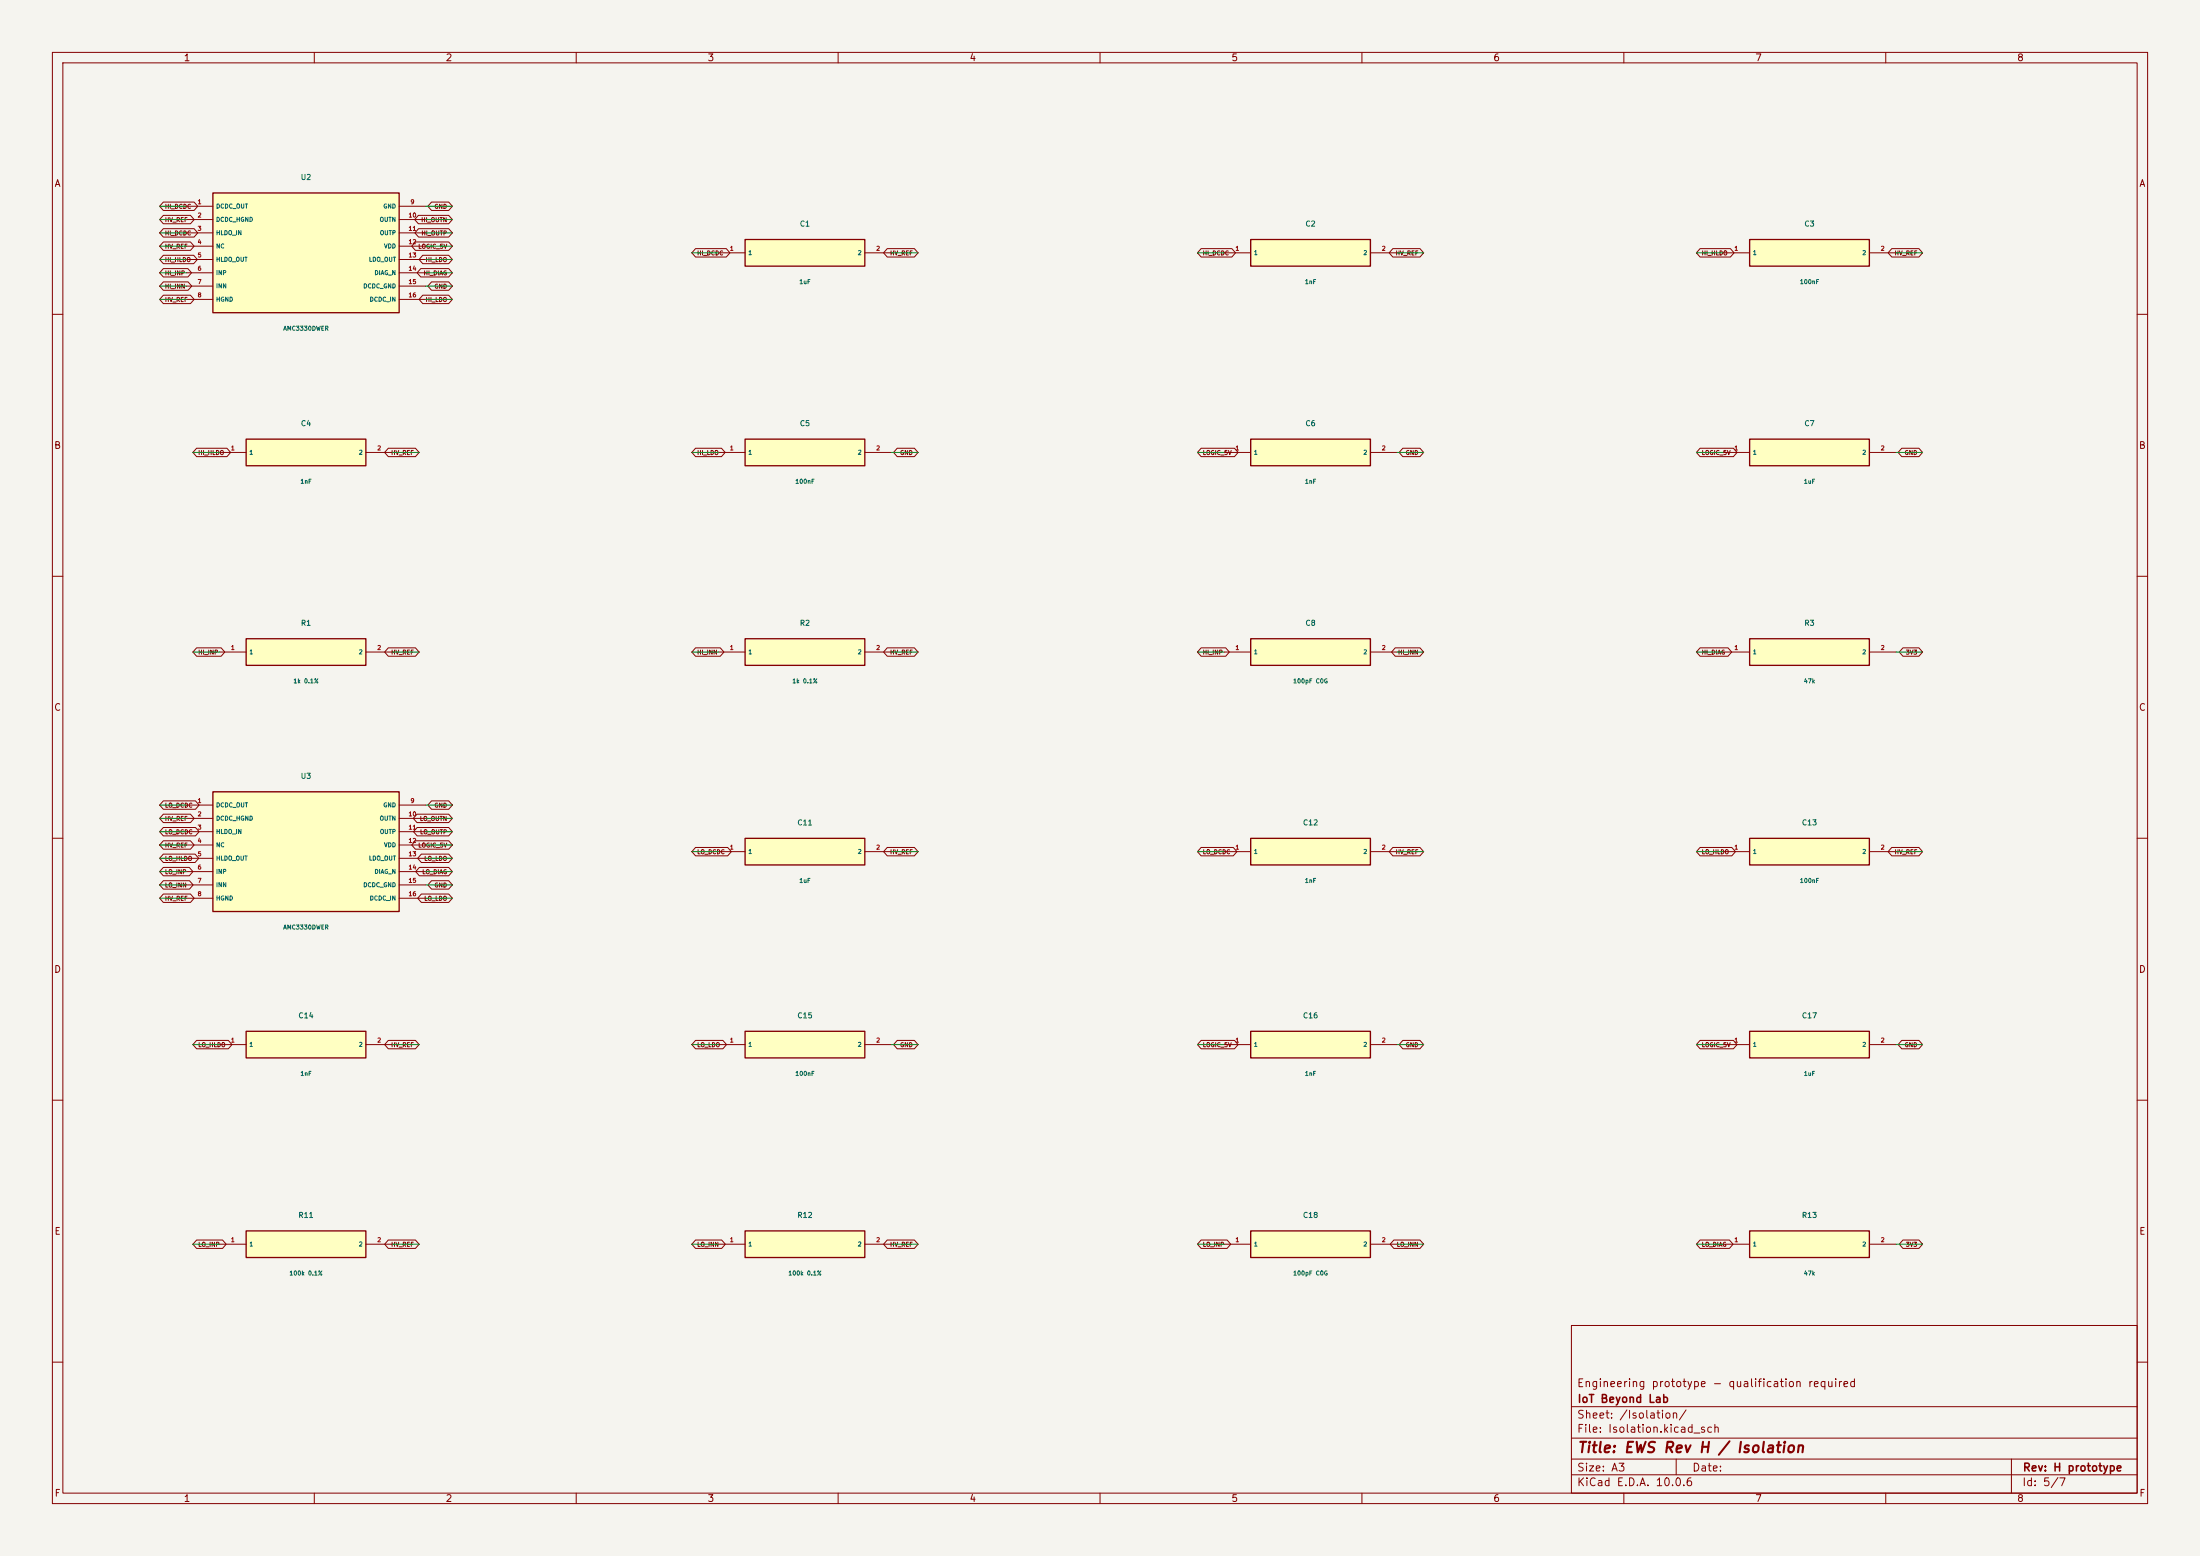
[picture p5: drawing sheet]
(kicad_sch (version 20250114) (generator "eeschema") (paper "A3")
  (title_block (title "EWS Rev H / Isolation") (rev "H prototype") (company "IoT Beyond Lab") (comment 1 "Engineering prototype - qualification required"))
(lib_symbols (symbol "EWS:U2" (pin_names (offset 0.5)) (in_bom yes) (on_board yes)
  (property "Reference" "U2" (at 0 14.43 0) (effects (font (size 1 1))))
  (property "Value" "AMC3330DWER" (at 0 -14.43 0) (effects (font (size 0.8 0.8))))
  (property "Footprint" "EWS:U2" (at 0 0 0) (effects (font (size 1 1)) hide))
  (symbol "U2_0_1" (rectangle (start -17.78 11.43) (end 17.78 -11.43) (stroke (width .254) (type default)) (fill (type background))))
  (symbol "U2_1_1" (pin power_out line (at -22.86 8.89 0) (length 5.08) (name "DCDC_OUT" (effects (font (size 0.8 0.8)))) (number "1" (effects (font (size 0.8 0.8)))))(pin passive line (at -22.86 6.35 0) (length 5.08) (name "DCDC_HGND" (effects (font (size 0.8 0.8)))) (number "2" (effects (font (size 0.8 0.8)))))(pin power_in line (at -22.86 3.8099999999999996 0) (length 5.08) (name "HLDO_IN" (effects (font (size 0.8 0.8)))) (number "3" (effects (font (size 0.8 0.8)))))(pin passive line (at -22.86 1.2699999999999996 0) (length 5.08) (name "NC" (effects (font (size 0.8 0.8)))) (number "4" (effects (font (size 0.8 0.8)))))(pin power_out line (at -22.86 -1.2699999999999996 0) (length 5.08) (name "HLDO_OUT" (effects (font (size 0.8 0.8)))) (number "5" (effects (font (size 0.8 0.8)))))(pin input line (at -22.86 -3.8100000000000005 0) (length 5.08) (name "INP" (effects (font (size 0.8 0.8)))) (number "6" (effects (font (size 0.8 0.8)))))(pin input line (at -22.86 -6.350000000000001 0) (length 5.08) (name "INN" (effects (font (size 0.8 0.8)))) (number "7" (effects (font (size 0.8 0.8)))))(pin passive line (at -22.86 -8.89 0) (length 5.08) (name "HGND" (effects (font (size 0.8 0.8)))) (number "8" (effects (font (size 0.8 0.8)))))(pin passive line (at 22.86 8.89 180) (length 5.08) (name "GND" (effects (font (size 0.8 0.8)))) (number "9" (effects (font (size 0.8 0.8)))))(pin output line (at 22.86 6.35 180) (length 5.08) (name "OUTN" (effects (font (size 0.8 0.8)))) (number "10" (effects (font (size 0.8 0.8)))))(pin output line (at 22.86 3.8099999999999996 180) (length 5.08) (name "OUTP" (effects (font (size 0.8 0.8)))) (number "11" (effects (font (size 0.8 0.8)))))(pin power_in line (at 22.86 1.2699999999999996 180) (length 5.08) (name "VDD" (effects (font (size 0.8 0.8)))) (number "12" (effects (font (size 0.8 0.8)))))(pin power_out line (at 22.86 -1.2699999999999996 180) (length 5.08) (name "LDO_OUT" (effects (font (size 0.8 0.8)))) (number "13" (effects (font (size 0.8 0.8)))))(pin open_collector line (at 22.86 -3.8100000000000005 180) (length 5.08) (name "DIAG_N" (effects (font (size 0.8 0.8)))) (number "14" (effects (font (size 0.8 0.8)))))(pin passive line (at 22.86 -6.350000000000001 180) (length 5.08) (name "DCDC_GND" (effects (font (size 0.8 0.8)))) (number "15" (effects (font (size 0.8 0.8)))))(pin power_in line (at 22.86 -8.89 180) (length 5.08) (name "DCDC_IN" (effects (font (size 0.8 0.8)))) (number "16" (effects (font (size 0.8 0.8)))))))(symbol "EWS:C1" (pin_names (offset 0.5)) (in_bom yes) (on_board yes)
  (property "Reference" "C1" (at 0 5.54 0) (effects (font (size 1 1))))
  (property "Value" "1uF" (at 0 -5.54 0) (effects (font (size 0.8 0.8))))
  (property "Footprint" "EWS:C1" (at 0 0 0) (effects (font (size 1 1)) hide))
  (symbol "C1_0_1" (rectangle (start -11.43 2.54) (end 11.43 -2.54) (stroke (width .254) (type default)) (fill (type background))))
  (symbol "C1_1_1" (pin passive line (at -16.509999999999998 0.0 0) (length 5.08) (name "1" (effects (font (size 0.8 0.8)))) (number "1" (effects (font (size 0.8 0.8)))))(pin passive line (at 16.509999999999998 0.0 180) (length 5.08) (name "2" (effects (font (size 0.8 0.8)))) (number "2" (effects (font (size 0.8 0.8)))))))(symbol "EWS:C2" (pin_names (offset 0.5)) (in_bom yes) (on_board yes)
  (property "Reference" "C2" (at 0 5.54 0) (effects (font (size 1 1))))
  (property "Value" "1nF" (at 0 -5.54 0) (effects (font (size 0.8 0.8))))
  (property "Footprint" "EWS:C2" (at 0 0 0) (effects (font (size 1 1)) hide))
  (symbol "C2_0_1" (rectangle (start -11.43 2.54) (end 11.43 -2.54) (stroke (width .254) (type default)) (fill (type background))))
  (symbol "C2_1_1" (pin passive line (at -16.509999999999998 0.0 0) (length 5.08) (name "1" (effects (font (size 0.8 0.8)))) (number "1" (effects (font (size 0.8 0.8)))))(pin passive line (at 16.509999999999998 0.0 180) (length 5.08) (name "2" (effects (font (size 0.8 0.8)))) (number "2" (effects (font (size 0.8 0.8)))))))(symbol "EWS:C3" (pin_names (offset 0.5)) (in_bom yes) (on_board yes)
  (property "Reference" "C3" (at 0 5.54 0) (effects (font (size 1 1))))
  (property "Value" "100nF" (at 0 -5.54 0) (effects (font (size 0.8 0.8))))
  (property "Footprint" "EWS:C3" (at 0 0 0) (effects (font (size 1 1)) hide))
  (symbol "C3_0_1" (rectangle (start -11.43 2.54) (end 11.43 -2.54) (stroke (width .254) (type default)) (fill (type background))))
  (symbol "C3_1_1" (pin passive line (at -16.509999999999998 0.0 0) (length 5.08) (name "1" (effects (font (size 0.8 0.8)))) (number "1" (effects (font (size 0.8 0.8)))))(pin passive line (at 16.509999999999998 0.0 180) (length 5.08) (name "2" (effects (font (size 0.8 0.8)))) (number "2" (effects (font (size 0.8 0.8)))))))(symbol "EWS:C4" (pin_names (offset 0.5)) (in_bom yes) (on_board yes)
  (property "Reference" "C4" (at 0 5.54 0) (effects (font (size 1 1))))
  (property "Value" "1nF" (at 0 -5.54 0) (effects (font (size 0.8 0.8))))
  (property "Footprint" "EWS:C4" (at 0 0 0) (effects (font (size 1 1)) hide))
  (symbol "C4_0_1" (rectangle (start -11.43 2.54) (end 11.43 -2.54) (stroke (width .254) (type default)) (fill (type background))))
  (symbol "C4_1_1" (pin passive line (at -16.509999999999998 0.0 0) (length 5.08) (name "1" (effects (font (size 0.8 0.8)))) (number "1" (effects (font (size 0.8 0.8)))))(pin passive line (at 16.509999999999998 0.0 180) (length 5.08) (name "2" (effects (font (size 0.8 0.8)))) (number "2" (effects (font (size 0.8 0.8)))))))(symbol "EWS:C5" (pin_names (offset 0.5)) (in_bom yes) (on_board yes)
  (property "Reference" "C5" (at 0 5.54 0) (effects (font (size 1 1))))
  (property "Value" "100nF" (at 0 -5.54 0) (effects (font (size 0.8 0.8))))
  (property "Footprint" "EWS:C5" (at 0 0 0) (effects (font (size 1 1)) hide))
  (symbol "C5_0_1" (rectangle (start -11.43 2.54) (end 11.43 -2.54) (stroke (width .254) (type default)) (fill (type background))))
  (symbol "C5_1_1" (pin passive line (at -16.509999999999998 0.0 0) (length 5.08) (name "1" (effects (font (size 0.8 0.8)))) (number "1" (effects (font (size 0.8 0.8)))))(pin passive line (at 16.509999999999998 0.0 180) (length 5.08) (name "2" (effects (font (size 0.8 0.8)))) (number "2" (effects (font (size 0.8 0.8)))))))(symbol "EWS:C6" (pin_names (offset 0.5)) (in_bom yes) (on_board yes)
  (property "Reference" "C6" (at 0 5.54 0) (effects (font (size 1 1))))
  (property "Value" "1nF" (at 0 -5.54 0) (effects (font (size 0.8 0.8))))
  (property "Footprint" "EWS:C6" (at 0 0 0) (effects (font (size 1 1)) hide))
  (symbol "C6_0_1" (rectangle (start -11.43 2.54) (end 11.43 -2.54) (stroke (width .254) (type default)) (fill (type background))))
  (symbol "C6_1_1" (pin passive line (at -16.509999999999998 0.0 0) (length 5.08) (name "1" (effects (font (size 0.8 0.8)))) (number "1" (effects (font (size 0.8 0.8)))))(pin passive line (at 16.509999999999998 0.0 180) (length 5.08) (name "2" (effects (font (size 0.8 0.8)))) (number "2" (effects (font (size 0.8 0.8)))))))(symbol "EWS:C7" (pin_names (offset 0.5)) (in_bom yes) (on_board yes)
  (property "Reference" "C7" (at 0 5.54 0) (effects (font (size 1 1))))
  (property "Value" "1uF" (at 0 -5.54 0) (effects (font (size 0.8 0.8))))
  (property "Footprint" "EWS:C7" (at 0 0 0) (effects (font (size 1 1)) hide))
  (symbol "C7_0_1" (rectangle (start -11.43 2.54) (end 11.43 -2.54) (stroke (width .254) (type default)) (fill (type background))))
  (symbol "C7_1_1" (pin passive line (at -16.509999999999998 0.0 0) (length 5.08) (name "1" (effects (font (size 0.8 0.8)))) (number "1" (effects (font (size 0.8 0.8)))))(pin passive line (at 16.509999999999998 0.0 180) (length 5.08) (name "2" (effects (font (size 0.8 0.8)))) (number "2" (effects (font (size 0.8 0.8)))))))(symbol "EWS:R1" (pin_names (offset 0.5)) (in_bom yes) (on_board yes)
  (property "Reference" "R1" (at 0 5.54 0) (effects (font (size 1 1))))
  (property "Value" "1k 0.1%" (at 0 -5.54 0) (effects (font (size 0.8 0.8))))
  (property "Footprint" "EWS:R1" (at 0 0 0) (effects (font (size 1 1)) hide))
  (symbol "R1_0_1" (rectangle (start -11.43 2.54) (end 11.43 -2.54) (stroke (width .254) (type default)) (fill (type background))))
  (symbol "R1_1_1" (pin passive line (at -16.509999999999998 0.0 0) (length 5.08) (name "1" (effects (font (size 0.8 0.8)))) (number "1" (effects (font (size 0.8 0.8)))))(pin passive line (at 16.509999999999998 0.0 180) (length 5.08) (name "2" (effects (font (size 0.8 0.8)))) (number "2" (effects (font (size 0.8 0.8)))))))(symbol "EWS:R2" (pin_names (offset 0.5)) (in_bom yes) (on_board yes)
  (property "Reference" "R2" (at 0 5.54 0) (effects (font (size 1 1))))
  (property "Value" "1k 0.1%" (at 0 -5.54 0) (effects (font (size 0.8 0.8))))
  (property "Footprint" "EWS:R2" (at 0 0 0) (effects (font (size 1 1)) hide))
  (symbol "R2_0_1" (rectangle (start -11.43 2.54) (end 11.43 -2.54) (stroke (width .254) (type default)) (fill (type background))))
  (symbol "R2_1_1" (pin passive line (at -16.509999999999998 0.0 0) (length 5.08) (name "1" (effects (font (size 0.8 0.8)))) (number "1" (effects (font (size 0.8 0.8)))))(pin passive line (at 16.509999999999998 0.0 180) (length 5.08) (name "2" (effects (font (size 0.8 0.8)))) (number "2" (effects (font (size 0.8 0.8)))))))(symbol "EWS:C8" (pin_names (offset 0.5)) (in_bom yes) (on_board yes)
  (property "Reference" "C8" (at 0 5.54 0) (effects (font (size 1 1))))
  (property "Value" "100pF C0G" (at 0 -5.54 0) (effects (font (size 0.8 0.8))))
  (property "Footprint" "EWS:C8" (at 0 0 0) (effects (font (size 1 1)) hide))
  (symbol "C8_0_1" (rectangle (start -11.43 2.54) (end 11.43 -2.54) (stroke (width .254) (type default)) (fill (type background))))
  (symbol "C8_1_1" (pin passive line (at -16.509999999999998 0.0 0) (length 5.08) (name "1" (effects (font (size 0.8 0.8)))) (number "1" (effects (font (size 0.8 0.8)))))(pin passive line (at 16.509999999999998 0.0 180) (length 5.08) (name "2" (effects (font (size 0.8 0.8)))) (number "2" (effects (font (size 0.8 0.8)))))))(symbol "EWS:R3" (pin_names (offset 0.5)) (in_bom yes) (on_board yes)
  (property "Reference" "R3" (at 0 5.54 0) (effects (font (size 1 1))))
  (property "Value" "47k" (at 0 -5.54 0) (effects (font (size 0.8 0.8))))
  (property "Footprint" "EWS:R3" (at 0 0 0) (effects (font (size 1 1)) hide))
  (symbol "R3_0_1" (rectangle (start -11.43 2.54) (end 11.43 -2.54) (stroke (width .254) (type default)) (fill (type background))))
  (symbol "R3_1_1" (pin passive line (at -16.509999999999998 0.0 0) (length 5.08) (name "1" (effects (font (size 0.8 0.8)))) (number "1" (effects (font (size 0.8 0.8)))))(pin passive line (at 16.509999999999998 0.0 180) (length 5.08) (name "2" (effects (font (size 0.8 0.8)))) (number "2" (effects (font (size 0.8 0.8)))))))(symbol "EWS:U3" (pin_names (offset 0.5)) (in_bom yes) (on_board yes)
  (property "Reference" "U3" (at 0 14.43 0) (effects (font (size 1 1))))
  (property "Value" "AMC3330DWER" (at 0 -14.43 0) (effects (font (size 0.8 0.8))))
  (property "Footprint" "EWS:U3" (at 0 0 0) (effects (font (size 1 1)) hide))
  (symbol "U3_0_1" (rectangle (start -17.78 11.43) (end 17.78 -11.43) (stroke (width .254) (type default)) (fill (type background))))
  (symbol "U3_1_1" (pin power_out line (at -22.86 8.89 0) (length 5.08) (name "DCDC_OUT" (effects (font (size 0.8 0.8)))) (number "1" (effects (font (size 0.8 0.8)))))(pin passive line (at -22.86 6.35 0) (length 5.08) (name "DCDC_HGND" (effects (font (size 0.8 0.8)))) (number "2" (effects (font (size 0.8 0.8)))))(pin power_in line (at -22.86 3.8099999999999996 0) (length 5.08) (name "HLDO_IN" (effects (font (size 0.8 0.8)))) (number "3" (effects (font (size 0.8 0.8)))))(pin passive line (at -22.86 1.2699999999999996 0) (length 5.08) (name "NC" (effects (font (size 0.8 0.8)))) (number "4" (effects (font (size 0.8 0.8)))))(pin power_out line (at -22.86 -1.2699999999999996 0) (length 5.08) (name "HLDO_OUT" (effects (font (size 0.8 0.8)))) (number "5" (effects (font (size 0.8 0.8)))))(pin input line (at -22.86 -3.8100000000000005 0) (length 5.08) (name "INP" (effects (font (size 0.8 0.8)))) (number "6" (effects (font (size 0.8 0.8)))))(pin input line (at -22.86 -6.350000000000001 0) (length 5.08) (name "INN" (effects (font (size 0.8 0.8)))) (number "7" (effects (font (size 0.8 0.8)))))(pin passive line (at -22.86 -8.89 0) (length 5.08) (name "HGND" (effects (font (size 0.8 0.8)))) (number "8" (effects (font (size 0.8 0.8)))))(pin passive line (at 22.86 8.89 180) (length 5.08) (name "GND" (effects (font (size 0.8 0.8)))) (number "9" (effects (font (size 0.8 0.8)))))(pin output line (at 22.86 6.35 180) (length 5.08) (name "OUTN" (effects (font (size 0.8 0.8)))) (number "10" (effects (font (size 0.8 0.8)))))(pin output line (at 22.86 3.8099999999999996 180) (length 5.08) (name "OUTP" (effects (font (size 0.8 0.8)))) (number "11" (effects (font (size 0.8 0.8)))))(pin power_in line (at 22.86 1.2699999999999996 180) (length 5.08) (name "VDD" (effects (font (size 0.8 0.8)))) (number "12" (effects (font (size 0.8 0.8)))))(pin power_out line (at 22.86 -1.2699999999999996 180) (length 5.08) (name "LDO_OUT" (effects (font (size 0.8 0.8)))) (number "13" (effects (font (size 0.8 0.8)))))(pin open_collector line (at 22.86 -3.8100000000000005 180) (length 5.08) (name "DIAG_N" (effects (font (size 0.8 0.8)))) (number "14" (effects (font (size 0.8 0.8)))))(pin passive line (at 22.86 -6.350000000000001 180) (length 5.08) (name "DCDC_GND" (effects (font (size 0.8 0.8)))) (number "15" (effects (font (size 0.8 0.8)))))(pin power_in line (at 22.86 -8.89 180) (length 5.08) (name "DCDC_IN" (effects (font (size 0.8 0.8)))) (number "16" (effects (font (size 0.8 0.8)))))))(symbol "EWS:C11" (pin_names (offset 0.5)) (in_bom yes) (on_board yes)
  (property "Reference" "C11" (at 0 5.54 0) (effects (font (size 1 1))))
  (property "Value" "1uF" (at 0 -5.54 0) (effects (font (size 0.8 0.8))))
  (property "Footprint" "EWS:C11" (at 0 0 0) (effects (font (size 1 1)) hide))
  (symbol "C11_0_1" (rectangle (start -11.43 2.54) (end 11.43 -2.54) (stroke (width .254) (type default)) (fill (type background))))
  (symbol "C11_1_1" (pin passive line (at -16.509999999999998 0.0 0) (length 5.08) (name "1" (effects (font (size 0.8 0.8)))) (number "1" (effects (font (size 0.8 0.8)))))(pin passive line (at 16.509999999999998 0.0 180) (length 5.08) (name "2" (effects (font (size 0.8 0.8)))) (number "2" (effects (font (size 0.8 0.8)))))))(symbol "EWS:C12" (pin_names (offset 0.5)) (in_bom yes) (on_board yes)
  (property "Reference" "C12" (at 0 5.54 0) (effects (font (size 1 1))))
  (property "Value" "1nF" (at 0 -5.54 0) (effects (font (size 0.8 0.8))))
  (property "Footprint" "EWS:C12" (at 0 0 0) (effects (font (size 1 1)) hide))
  (symbol "C12_0_1" (rectangle (start -11.43 2.54) (end 11.43 -2.54) (stroke (width .254) (type default)) (fill (type background))))
  (symbol "C12_1_1" (pin passive line (at -16.509999999999998 0.0 0) (length 5.08) (name "1" (effects (font (size 0.8 0.8)))) (number "1" (effects (font (size 0.8 0.8)))))(pin passive line (at 16.509999999999998 0.0 180) (length 5.08) (name "2" (effects (font (size 0.8 0.8)))) (number "2" (effects (font (size 0.8 0.8)))))))(symbol "EWS:C13" (pin_names (offset 0.5)) (in_bom yes) (on_board yes)
  (property "Reference" "C13" (at 0 5.54 0) (effects (font (size 1 1))))
  (property "Value" "100nF" (at 0 -5.54 0) (effects (font (size 0.8 0.8))))
  (property "Footprint" "EWS:C13" (at 0 0 0) (effects (font (size 1 1)) hide))
  (symbol "C13_0_1" (rectangle (start -11.43 2.54) (end 11.43 -2.54) (stroke (width .254) (type default)) (fill (type background))))
  (symbol "C13_1_1" (pin passive line (at -16.509999999999998 0.0 0) (length 5.08) (name "1" (effects (font (size 0.8 0.8)))) (number "1" (effects (font (size 0.8 0.8)))))(pin passive line (at 16.509999999999998 0.0 180) (length 5.08) (name "2" (effects (font (size 0.8 0.8)))) (number "2" (effects (font (size 0.8 0.8)))))))(symbol "EWS:C14" (pin_names (offset 0.5)) (in_bom yes) (on_board yes)
  (property "Reference" "C14" (at 0 5.54 0) (effects (font (size 1 1))))
  (property "Value" "1nF" (at 0 -5.54 0) (effects (font (size 0.8 0.8))))
  (property "Footprint" "EWS:C14" (at 0 0 0) (effects (font (size 1 1)) hide))
  (symbol "C14_0_1" (rectangle (start -11.43 2.54) (end 11.43 -2.54) (stroke (width .254) (type default)) (fill (type background))))
  (symbol "C14_1_1" (pin passive line (at -16.509999999999998 0.0 0) (length 5.08) (name "1" (effects (font (size 0.8 0.8)))) (number "1" (effects (font (size 0.8 0.8)))))(pin passive line (at 16.509999999999998 0.0 180) (length 5.08) (name "2" (effects (font (size 0.8 0.8)))) (number "2" (effects (font (size 0.8 0.8)))))))(symbol "EWS:C15" (pin_names (offset 0.5)) (in_bom yes) (on_board yes)
  (property "Reference" "C15" (at 0 5.54 0) (effects (font (size 1 1))))
  (property "Value" "100nF" (at 0 -5.54 0) (effects (font (size 0.8 0.8))))
  (property "Footprint" "EWS:C15" (at 0 0 0) (effects (font (size 1 1)) hide))
  (symbol "C15_0_1" (rectangle (start -11.43 2.54) (end 11.43 -2.54) (stroke (width .254) (type default)) (fill (type background))))
  (symbol "C15_1_1" (pin passive line (at -16.509999999999998 0.0 0) (length 5.08) (name "1" (effects (font (size 0.8 0.8)))) (number "1" (effects (font (size 0.8 0.8)))))(pin passive line (at 16.509999999999998 0.0 180) (length 5.08) (name "2" (effects (font (size 0.8 0.8)))) (number "2" (effects (font (size 0.8 0.8)))))))(symbol "EWS:C16" (pin_names (offset 0.5)) (in_bom yes) (on_board yes)
  (property "Reference" "C16" (at 0 5.54 0) (effects (font (size 1 1))))
  (property "Value" "1nF" (at 0 -5.54 0) (effects (font (size 0.8 0.8))))
  (property "Footprint" "EWS:C16" (at 0 0 0) (effects (font (size 1 1)) hide))
  (symbol "C16_0_1" (rectangle (start -11.43 2.54) (end 11.43 -2.54) (stroke (width .254) (type default)) (fill (type background))))
  (symbol "C16_1_1" (pin passive line (at -16.509999999999998 0.0 0) (length 5.08) (name "1" (effects (font (size 0.8 0.8)))) (number "1" (effects (font (size 0.8 0.8)))))(pin passive line (at 16.509999999999998 0.0 180) (length 5.08) (name "2" (effects (font (size 0.8 0.8)))) (number "2" (effects (font (size 0.8 0.8)))))))(symbol "EWS:C17" (pin_names (offset 0.5)) (in_bom yes) (on_board yes)
  (property "Reference" "C17" (at 0 5.54 0) (effects (font (size 1 1))))
  (property "Value" "1uF" (at 0 -5.54 0) (effects (font (size 0.8 0.8))))
  (property "Footprint" "EWS:C17" (at 0 0 0) (effects (font (size 1 1)) hide))
  (symbol "C17_0_1" (rectangle (start -11.43 2.54) (end 11.43 -2.54) (stroke (width .254) (type default)) (fill (type background))))
  (symbol "C17_1_1" (pin passive line (at -16.509999999999998 0.0 0) (length 5.08) (name "1" (effects (font (size 0.8 0.8)))) (number "1" (effects (font (size 0.8 0.8)))))(pin passive line (at 16.509999999999998 0.0 180) (length 5.08) (name "2" (effects (font (size 0.8 0.8)))) (number "2" (effects (font (size 0.8 0.8)))))))(symbol "EWS:R11" (pin_names (offset 0.5)) (in_bom yes) (on_board yes)
  (property "Reference" "R11" (at 0 5.54 0) (effects (font (size 1 1))))
  (property "Value" "100k 0.1%" (at 0 -5.54 0) (effects (font (size 0.8 0.8))))
  (property "Footprint" "EWS:R11" (at 0 0 0) (effects (font (size 1 1)) hide))
  (symbol "R11_0_1" (rectangle (start -11.43 2.54) (end 11.43 -2.54) (stroke (width .254) (type default)) (fill (type background))))
  (symbol "R11_1_1" (pin passive line (at -16.509999999999998 0.0 0) (length 5.08) (name "1" (effects (font (size 0.8 0.8)))) (number "1" (effects (font (size 0.8 0.8)))))(pin passive line (at 16.509999999999998 0.0 180) (length 5.08) (name "2" (effects (font (size 0.8 0.8)))) (number "2" (effects (font (size 0.8 0.8)))))))(symbol "EWS:R12" (pin_names (offset 0.5)) (in_bom yes) (on_board yes)
  (property "Reference" "R12" (at 0 5.54 0) (effects (font (size 1 1))))
  (property "Value" "100k 0.1%" (at 0 -5.54 0) (effects (font (size 0.8 0.8))))
  (property "Footprint" "EWS:R12" (at 0 0 0) (effects (font (size 1 1)) hide))
  (symbol "R12_0_1" (rectangle (start -11.43 2.54) (end 11.43 -2.54) (stroke (width .254) (type default)) (fill (type background))))
  (symbol "R12_1_1" (pin passive line (at -16.509999999999998 0.0 0) (length 5.08) (name "1" (effects (font (size 0.8 0.8)))) (number "1" (effects (font (size 0.8 0.8)))))(pin passive line (at 16.509999999999998 0.0 180) (length 5.08) (name "2" (effects (font (size 0.8 0.8)))) (number "2" (effects (font (size 0.8 0.8)))))))(symbol "EWS:C18" (pin_names (offset 0.5)) (in_bom yes) (on_board yes)
  (property "Reference" "C18" (at 0 5.54 0) (effects (font (size 1 1))))
  (property "Value" "100pF C0G" (at 0 -5.54 0) (effects (font (size 0.8 0.8))))
  (property "Footprint" "EWS:C18" (at 0 0 0) (effects (font (size 1 1)) hide))
  (symbol "C18_0_1" (rectangle (start -11.43 2.54) (end 11.43 -2.54) (stroke (width .254) (type default)) (fill (type background))))
  (symbol "C18_1_1" (pin passive line (at -16.509999999999998 0.0 0) (length 5.08) (name "1" (effects (font (size 0.8 0.8)))) (number "1" (effects (font (size 0.8 0.8)))))(pin passive line (at 16.509999999999998 0.0 180) (length 5.08) (name "2" (effects (font (size 0.8 0.8)))) (number "2" (effects (font (size 0.8 0.8)))))))(symbol "EWS:R13" (pin_names (offset 0.5)) (in_bom yes) (on_board yes)
  (property "Reference" "R13" (at 0 5.54 0) (effects (font (size 1 1))))
  (property "Value" "47k" (at 0 -5.54 0) (effects (font (size 0.8 0.8))))
  (property "Footprint" "EWS:R13" (at 0 0 0) (effects (font (size 1 1)) hide))
  (symbol "R13_0_1" (rectangle (start -11.43 2.54) (end 11.43 -2.54) (stroke (width .254) (type default)) (fill (type background))))
  (symbol "R13_1_1" (pin passive line (at -16.509999999999998 0.0 0) (length 5.08) (name "1" (effects (font (size 0.8 0.8)))) (number "1" (effects (font (size 0.8 0.8)))))(pin passive line (at 16.509999999999998 0.0 180) (length 5.08) (name "2" (effects (font (size 0.8 0.8)))) (number "2" (effects (font (size 0.8 0.8))))))))
(symbol (lib_id "EWS:U2") (at 58.42 48.26 0) (unit 1) (in_bom yes) (on_board yes) (dnp no)
    (property "Reference" "U2" (at 58.42 33.83 0) (effects (font (size 1 1))))
    (property "Value" "AMC3330DWER" (at 58.42 62.69 0) (effects (font (size 0.8 0.8))))
    (property "Footprint" "EWS:U2" (at 58.42 48.26 0) (effects (font (size 1 1)) hide)))(symbol (lib_id "EWS:C1") (at 153.67000000000002 48.26 0) (unit 1) (in_bom yes) (on_board yes) (dnp no)
    (property "Reference" "C1" (at 153.67000000000002 42.72 0) (effects (font (size 1 1))))
    (property "Value" "1uF" (at 153.67000000000002 53.8 0) (effects (font (size 0.8 0.8))))
    (property "Footprint" "EWS:C1" (at 153.67000000000002 48.26 0) (effects (font (size 1 1)) hide)))(symbol (lib_id "EWS:C2") (at 250.19 48.26 0) (unit 1) (in_bom yes) (on_board yes) (dnp no)
    (property "Reference" "C2" (at 250.19 42.72 0) (effects (font (size 1 1))))
    (property "Value" "1nF" (at 250.19 53.8 0) (effects (font (size 0.8 0.8))))
    (property "Footprint" "EWS:C2" (at 250.19 48.26 0) (effects (font (size 1 1)) hide)))(symbol (lib_id "EWS:C3") (at 345.44 48.26 0) (unit 1) (in_bom yes) (on_board yes) (dnp no)
    (property "Reference" "C3" (at 345.44 42.72 0) (effects (font (size 1 1))))
    (property "Value" "100nF" (at 345.44 53.8 0) (effects (font (size 0.8 0.8))))
    (property "Footprint" "EWS:C3" (at 345.44 48.26 0) (effects (font (size 1 1)) hide)))(symbol (lib_id "EWS:C4") (at 58.42 86.36 0) (unit 1) (in_bom yes) (on_board yes) (dnp no)
    (property "Reference" "C4" (at 58.42 80.82 0) (effects (font (size 1 1))))
    (property "Value" "1nF" (at 58.42 91.9 0) (effects (font (size 0.8 0.8))))
    (property "Footprint" "EWS:C4" (at 58.42 86.36 0) (effects (font (size 1 1)) hide)))(symbol (lib_id "EWS:C5") (at 153.67000000000002 86.36 0) (unit 1) (in_bom yes) (on_board yes) (dnp no)
    (property "Reference" "C5" (at 153.67000000000002 80.82 0) (effects (font (size 1 1))))
    (property "Value" "100nF" (at 153.67000000000002 91.9 0) (effects (font (size 0.8 0.8))))
    (property "Footprint" "EWS:C5" (at 153.67000000000002 86.36 0) (effects (font (size 1 1)) hide)))(symbol (lib_id "EWS:C6") (at 250.19 86.36 0) (unit 1) (in_bom yes) (on_board yes) (dnp no)
    (property "Reference" "C6" (at 250.19 80.82 0) (effects (font (size 1 1))))
    (property "Value" "1nF" (at 250.19 91.9 0) (effects (font (size 0.8 0.8))))
    (property "Footprint" "EWS:C6" (at 250.19 86.36 0) (effects (font (size 1 1)) hide)))(symbol (lib_id "EWS:C7") (at 345.44 86.36 0) (unit 1) (in_bom yes) (on_board yes) (dnp no)
    (property "Reference" "C7" (at 345.44 80.82 0) (effects (font (size 1 1))))
    (property "Value" "1uF" (at 345.44 91.9 0) (effects (font (size 0.8 0.8))))
    (property "Footprint" "EWS:C7" (at 345.44 86.36 0) (effects (font (size 1 1)) hide)))(symbol (lib_id "EWS:R1") (at 58.42 124.46000000000001 0) (unit 1) (in_bom yes) (on_board yes) (dnp no)
    (property "Reference" "R1" (at 58.42 118.92 0) (effects (font (size 1 1))))
    (property "Value" "1k 0.1%" (at 58.42 130.0 0) (effects (font (size 0.8 0.8))))
    (property "Footprint" "EWS:R1" (at 58.42 124.46000000000001 0) (effects (font (size 1 1)) hide)))(symbol (lib_id "EWS:R2") (at 153.67000000000002 124.46000000000001 0) (unit 1) (in_bom yes) (on_board yes) (dnp no)
    (property "Reference" "R2" (at 153.67000000000002 118.92 0) (effects (font (size 1 1))))
    (property "Value" "1k 0.1%" (at 153.67000000000002 130.0 0) (effects (font (size 0.8 0.8))))
    (property "Footprint" "EWS:R2" (at 153.67000000000002 124.46000000000001 0) (effects (font (size 1 1)) hide)))(symbol (lib_id "EWS:C8") (at 250.19 124.46000000000001 0) (unit 1) (in_bom yes) (on_board yes) (dnp no)
    (property "Reference" "C8" (at 250.19 118.92 0) (effects (font (size 1 1))))
    (property "Value" "100pF C0G" (at 250.19 130.0 0) (effects (font (size 0.8 0.8))))
    (property "Footprint" "EWS:C8" (at 250.19 124.46000000000001 0) (effects (font (size 1 1)) hide)))(symbol (lib_id "EWS:R3") (at 345.44 124.46000000000001 0) (unit 1) (in_bom yes) (on_board yes) (dnp no)
    (property "Reference" "R3" (at 345.44 118.92 0) (effects (font (size 1 1))))
    (property "Value" "47k" (at 345.44 130.0 0) (effects (font (size 0.8 0.8))))
    (property "Footprint" "EWS:R3" (at 345.44 124.46000000000001 0) (effects (font (size 1 1)) hide)))(symbol (lib_id "EWS:U3") (at 58.42 162.56 0) (unit 1) (in_bom yes) (on_board yes) (dnp no)
    (property "Reference" "U3" (at 58.42 148.13 0) (effects (font (size 1 1))))
    (property "Value" "AMC3330DWER" (at 58.42 176.99 0) (effects (font (size 0.8 0.8))))
    (property "Footprint" "EWS:U3" (at 58.42 162.56 0) (effects (font (size 1 1)) hide)))(symbol (lib_id "EWS:C11") (at 153.67000000000002 162.56 0) (unit 1) (in_bom yes) (on_board yes) (dnp no)
    (property "Reference" "C11" (at 153.67000000000002 157.02 0) (effects (font (size 1 1))))
    (property "Value" "1uF" (at 153.67000000000002 168.1 0) (effects (font (size 0.8 0.8))))
    (property "Footprint" "EWS:C11" (at 153.67000000000002 162.56 0) (effects (font (size 1 1)) hide)))(symbol (lib_id "EWS:C12") (at 250.19 162.56 0) (unit 1) (in_bom yes) (on_board yes) (dnp no)
    (property "Reference" "C12" (at 250.19 157.02 0) (effects (font (size 1 1))))
    (property "Value" "1nF" (at 250.19 168.1 0) (effects (font (size 0.8 0.8))))
    (property "Footprint" "EWS:C12" (at 250.19 162.56 0) (effects (font (size 1 1)) hide)))(symbol (lib_id "EWS:C13") (at 345.44 162.56 0) (unit 1) (in_bom yes) (on_board yes) (dnp no)
    (property "Reference" "C13" (at 345.44 157.02 0) (effects (font (size 1 1))))
    (property "Value" "100nF" (at 345.44 168.1 0) (effects (font (size 0.8 0.8))))
    (property "Footprint" "EWS:C13" (at 345.44 162.56 0) (effects (font (size 1 1)) hide)))(symbol (lib_id "EWS:C14") (at 58.42 199.39000000000001 0) (unit 1) (in_bom yes) (on_board yes) (dnp no)
    (property "Reference" "C14" (at 58.42 193.85000000000002 0) (effects (font (size 1 1))))
    (property "Value" "1nF" (at 58.42 204.93 0) (effects (font (size 0.8 0.8))))
    (property "Footprint" "EWS:C14" (at 58.42 199.39000000000001 0) (effects (font (size 1 1)) hide)))(symbol (lib_id "EWS:C15") (at 153.67000000000002 199.39000000000001 0) (unit 1) (in_bom yes) (on_board yes) (dnp no)
    (property "Reference" "C15" (at 153.67000000000002 193.85000000000002 0) (effects (font (size 1 1))))
    (property "Value" "100nF" (at 153.67000000000002 204.93 0) (effects (font (size 0.8 0.8))))
    (property "Footprint" "EWS:C15" (at 153.67000000000002 199.39000000000001 0) (effects (font (size 1 1)) hide)))(symbol (lib_id "EWS:C16") (at 250.19 199.39000000000001 0) (unit 1) (in_bom yes) (on_board yes) (dnp no)
    (property "Reference" "C16" (at 250.19 193.85000000000002 0) (effects (font (size 1 1))))
    (property "Value" "1nF" (at 250.19 204.93 0) (effects (font (size 0.8 0.8))))
    (property "Footprint" "EWS:C16" (at 250.19 199.39000000000001 0) (effects (font (size 1 1)) hide)))(symbol (lib_id "EWS:C17") (at 345.44 199.39000000000001 0) (unit 1) (in_bom yes) (on_board yes) (dnp no)
    (property "Reference" "C17" (at 345.44 193.85000000000002 0) (effects (font (size 1 1))))
    (property "Value" "1uF" (at 345.44 204.93 0) (effects (font (size 0.8 0.8))))
    (property "Footprint" "EWS:C17" (at 345.44 199.39000000000001 0) (effects (font (size 1 1)) hide)))(symbol (lib_id "EWS:R11") (at 58.42 237.49 0) (unit 1) (in_bom yes) (on_board yes) (dnp no)
    (property "Reference" "R11" (at 58.42 231.95000000000002 0) (effects (font (size 1 1))))
    (property "Value" "100k 0.1%" (at 58.42 243.03 0) (effects (font (size 0.8 0.8))))
    (property "Footprint" "EWS:R11" (at 58.42 237.49 0) (effects (font (size 1 1)) hide)))(symbol (lib_id "EWS:R12") (at 153.67000000000002 237.49 0) (unit 1) (in_bom yes) (on_board yes) (dnp no)
    (property "Reference" "R12" (at 153.67000000000002 231.95000000000002 0) (effects (font (size 1 1))))
    (property "Value" "100k 0.1%" (at 153.67000000000002 243.03 0) (effects (font (size 0.8 0.8))))
    (property "Footprint" "EWS:R12" (at 153.67000000000002 237.49 0) (effects (font (size 1 1)) hide)))(symbol (lib_id "EWS:C18") (at 250.19 237.49 0) (unit 1) (in_bom yes) (on_board yes) (dnp no)
    (property "Reference" "C18" (at 250.19 231.95000000000002 0) (effects (font (size 1 1))))
    (property "Value" "100pF C0G" (at 250.19 243.03 0) (effects (font (size 0.8 0.8))))
    (property "Footprint" "EWS:C18" (at 250.19 237.49 0) (effects (font (size 1 1)) hide)))(symbol (lib_id "EWS:R13") (at 345.44 237.49 0) (unit 1) (in_bom yes) (on_board yes) (dnp no)
    (property "Reference" "R13" (at 345.44 231.95000000000002 0) (effects (font (size 1 1))))
    (property "Value" "47k" (at 345.44 243.03 0) (effects (font (size 0.8 0.8))))
    (property "Footprint" "EWS:R13" (at 345.44 237.49 0) (effects (font (size 1 1)) hide)))(wire (pts (xy 35.56 39.37) (xy 30.480000000000004 39.37)) (stroke (width 0) (type default)))(global_label "HI_DCDC" (shape bidirectional) (at 30.480000000000004 39.37 0) (effects (font (size .8 .8)) (justify left)))(wire (pts (xy 35.56 41.91) (xy 30.480000000000004 41.91)) (stroke (width 0) (type default)))(global_label "HV_REF" (shape bidirectional) (at 30.480000000000004 41.91 0) (effects (font (size .8 .8)) (justify left)))(wire (pts (xy 35.56 44.449999999999996) (xy 30.480000000000004 44.449999999999996)) (stroke (width 0) (type default)))(global_label "HI_DCDC" (shape bidirectional) (at 30.480000000000004 44.449999999999996 0) (effects (font (size .8 .8)) (justify left)))(wire (pts (xy 35.56 46.989999999999995) (xy 30.480000000000004 46.989999999999995)) (stroke (width 0) (type default)))(global_label "HV_REF" (shape bidirectional) (at 30.480000000000004 46.989999999999995 0) (effects (font (size .8 .8)) (justify left)))(wire (pts (xy 35.56 49.53) (xy 30.480000000000004 49.53)) (stroke (width 0) (type default)))(global_label "HI_HLDO" (shape bidirectional) (at 30.480000000000004 49.53 0) (effects (font (size .8 .8)) (justify left)))(wire (pts (xy 35.56 52.07) (xy 30.480000000000004 52.07)) (stroke (width 0) (type default)))(global_label "HI_INP" (shape bidirectional) (at 30.480000000000004 52.07 0) (effects (font (size .8 .8)) (justify left)))(wire (pts (xy 35.56 54.61) (xy 30.480000000000004 54.61)) (stroke (width 0) (type default)))(global_label "HI_INN" (shape bidirectional) (at 30.480000000000004 54.61 0) (effects (font (size .8 .8)) (justify left)))(wire (pts (xy 35.56 57.15) (xy 30.480000000000004 57.15)) (stroke (width 0) (type default)))(global_label "HV_REF" (shape bidirectional) (at 30.480000000000004 57.15 0) (effects (font (size .8 .8)) (justify left)))(wire (pts (xy 81.28 39.37) (xy 86.36 39.37)) (stroke (width 0) (type default)))(global_label "GND" (shape bidirectional) (at 86.36 39.37 180) (effects (font (size .8 .8)) (justify right)))(wire (pts (xy 81.28 41.91) (xy 86.36 41.91)) (stroke (width 0) (type default)))(global_label "HI_OUTN" (shape bidirectional) (at 86.36 41.91 180) (effects (font (size .8 .8)) (justify right)))(wire (pts (xy 81.28 44.449999999999996) (xy 86.36 44.449999999999996)) (stroke (width 0) (type default)))(global_label "HI_OUTP" (shape bidirectional) (at 86.36 44.449999999999996 180) (effects (font (size .8 .8)) (justify right)))(wire (pts (xy 81.28 46.989999999999995) (xy 86.36 46.989999999999995)) (stroke (width 0) (type default)))(global_label "LOGIC_5V" (shape bidirectional) (at 86.36 46.989999999999995 180) (effects (font (size .8 .8)) (justify right)))(wire (pts (xy 81.28 49.53) (xy 86.36 49.53)) (stroke (width 0) (type default)))(global_label "HI_LDO" (shape bidirectional) (at 86.36 49.53 180) (effects (font (size .8 .8)) (justify right)))(wire (pts (xy 81.28 52.07) (xy 86.36 52.07)) (stroke (width 0) (type default)))(global_label "HI_DIAG" (shape bidirectional) (at 86.36 52.07 180) (effects (font (size .8 .8)) (justify right)))(wire (pts (xy 81.28 54.61) (xy 86.36 54.61)) (stroke (width 0) (type default)))(global_label "GND" (shape bidirectional) (at 86.36 54.61 180) (effects (font (size .8 .8)) (justify right)))(wire (pts (xy 81.28 57.15) (xy 86.36 57.15)) (stroke (width 0) (type default)))(global_label "HI_LDO" (shape bidirectional) (at 86.36 57.15 180) (effects (font (size .8 .8)) (justify right)))(wire (pts (xy 137.16000000000003 48.26) (xy 132.08 48.26)) (stroke (width 0) (type default)))(global_label "HI_DCDC" (shape bidirectional) (at 132.08 48.26 0) (effects (font (size .8 .8)) (justify left)))(wire (pts (xy 170.18 48.26) (xy 175.26000000000002 48.26)) (stroke (width 0) (type default)))(global_label "HV_REF" (shape bidirectional) (at 175.26000000000002 48.26 180) (effects (font (size .8 .8)) (justify right)))(wire (pts (xy 233.68 48.26) (xy 228.6 48.26)) (stroke (width 0) (type default)))(global_label "HI_DCDC" (shape bidirectional) (at 228.6 48.26 0) (effects (font (size .8 .8)) (justify left)))(wire (pts (xy 266.7 48.26) (xy 271.78 48.26)) (stroke (width 0) (type default)))(global_label "HV_REF" (shape bidirectional) (at 271.78 48.26 180) (effects (font (size .8 .8)) (justify right)))(wire (pts (xy 328.93 48.26) (xy 323.85 48.26)) (stroke (width 0) (type default)))(global_label "HI_HLDO" (shape bidirectional) (at 323.85 48.26 0) (effects (font (size .8 .8)) (justify left)))(wire (pts (xy 361.95 48.26) (xy 367.03 48.26)) (stroke (width 0) (type default)))(global_label "HV_REF" (shape bidirectional) (at 367.03 48.26 180) (effects (font (size .8 .8)) (justify right)))(wire (pts (xy 41.910000000000004 86.36) (xy 36.830000000000005 86.36)) (stroke (width 0) (type default)))(global_label "HI_HLDO" (shape bidirectional) (at 36.830000000000005 86.36 0) (effects (font (size .8 .8)) (justify left)))(wire (pts (xy 74.93 86.36) (xy 80.01 86.36)) (stroke (width 0) (type default)))(global_label "HV_REF" (shape bidirectional) (at 80.01 86.36 180) (effects (font (size .8 .8)) (justify right)))(wire (pts (xy 137.16000000000003 86.36) (xy 132.08 86.36)) (stroke (width 0) (type default)))(global_label "HI_LDO" (shape bidirectional) (at 132.08 86.36 0) (effects (font (size .8 .8)) (justify left)))(wire (pts (xy 170.18 86.36) (xy 175.26000000000002 86.36)) (stroke (width 0) (type default)))(global_label "GND" (shape bidirectional) (at 175.26000000000002 86.36 180) (effects (font (size .8 .8)) (justify right)))(wire (pts (xy 233.68 86.36) (xy 228.6 86.36)) (stroke (width 0) (type default)))(global_label "LOGIC_5V" (shape bidirectional) (at 228.6 86.36 0) (effects (font (size .8 .8)) (justify left)))(wire (pts (xy 266.7 86.36) (xy 271.78 86.36)) (stroke (width 0) (type default)))(global_label "GND" (shape bidirectional) (at 271.78 86.36 180) (effects (font (size .8 .8)) (justify right)))(wire (pts (xy 328.93 86.36) (xy 323.85 86.36)) (stroke (width 0) (type default)))(global_label "LOGIC_5V" (shape bidirectional) (at 323.85 86.36 0) (effects (font (size .8 .8)) (justify left)))(wire (pts (xy 361.95 86.36) (xy 367.03 86.36)) (stroke (width 0) (type default)))(global_label "GND" (shape bidirectional) (at 367.03 86.36 180) (effects (font (size .8 .8)) (justify right)))(wire (pts (xy 41.910000000000004 124.46000000000001) (xy 36.830000000000005 124.46000000000001)) (stroke (width 0) (type default)))(global_label "HI_INP" (shape bidirectional) (at 36.830000000000005 124.46000000000001 0) (effects (font (size .8 .8)) (justify left)))(wire (pts (xy 74.93 124.46000000000001) (xy 80.01 124.46000000000001)) (stroke (width 0) (type default)))(global_label "HV_REF" (shape bidirectional) (at 80.01 124.46000000000001 180) (effects (font (size .8 .8)) (justify right)))(wire (pts (xy 137.16000000000003 124.46000000000001) (xy 132.08 124.46000000000001)) (stroke (width 0) (type default)))(global_label "HI_INN" (shape bidirectional) (at 132.08 124.46000000000001 0) (effects (font (size .8 .8)) (justify left)))(wire (pts (xy 170.18 124.46000000000001) (xy 175.26000000000002 124.46000000000001)) (stroke (width 0) (type default)))(global_label "HV_REF" (shape bidirectional) (at 175.26000000000002 124.46000000000001 180) (effects (font (size .8 .8)) (justify right)))(wire (pts (xy 233.68 124.46000000000001) (xy 228.6 124.46000000000001)) (stroke (width 0) (type default)))(global_label "HI_INP" (shape bidirectional) (at 228.6 124.46000000000001 0) (effects (font (size .8 .8)) (justify left)))(wire (pts (xy 266.7 124.46000000000001) (xy 271.78 124.46000000000001)) (stroke (width 0) (type default)))(global_label "HI_INN" (shape bidirectional) (at 271.78 124.46000000000001 180) (effects (font (size .8 .8)) (justify right)))(wire (pts (xy 328.93 124.46000000000001) (xy 323.85 124.46000000000001)) (stroke (width 0) (type default)))(global_label "HI_DIAG" (shape bidirectional) (at 323.85 124.46000000000001 0) (effects (font (size .8 .8)) (justify left)))(wire (pts (xy 361.95 124.46000000000001) (xy 367.03 124.46000000000001)) (stroke (width 0) (type default)))(global_label "3V3" (shape bidirectional) (at 367.03 124.46000000000001 180) (effects (font (size .8 .8)) (justify right)))(wire (pts (xy 35.56 153.67000000000002) (xy 30.480000000000004 153.67000000000002)) (stroke (width 0) (type default)))(global_label "LO_DCDC" (shape bidirectional) (at 30.480000000000004 153.67000000000002 0) (effects (font (size .8 .8)) (justify left)))(wire (pts (xy 35.56 156.21) (xy 30.480000000000004 156.21)) (stroke (width 0) (type default)))(global_label "HV_REF" (shape bidirectional) (at 30.480000000000004 156.21 0) (effects (font (size .8 .8)) (justify left)))(wire (pts (xy 35.56 158.75) (xy 30.480000000000004 158.75)) (stroke (width 0) (type default)))(global_label "LO_DCDC" (shape bidirectional) (at 30.480000000000004 158.75 0) (effects (font (size .8 .8)) (justify left)))(wire (pts (xy 35.56 161.29) (xy 30.480000000000004 161.29)) (stroke (width 0) (type default)))(global_label "HV_REF" (shape bidirectional) (at 30.480000000000004 161.29 0) (effects (font (size .8 .8)) (justify left)))(wire (pts (xy 35.56 163.83) (xy 30.480000000000004 163.83)) (stroke (width 0) (type default)))(global_label "LO_HLDO" (shape bidirectional) (at 30.480000000000004 163.83 0) (effects (font (size .8 .8)) (justify left)))(wire (pts (xy 35.56 166.37) (xy 30.480000000000004 166.37)) (stroke (width 0) (type default)))(global_label "LO_INP" (shape bidirectional) (at 30.480000000000004 166.37 0) (effects (font (size .8 .8)) (justify left)))(wire (pts (xy 35.56 168.91) (xy 30.480000000000004 168.91)) (stroke (width 0) (type default)))(global_label "LO_INN" (shape bidirectional) (at 30.480000000000004 168.91 0) (effects (font (size .8 .8)) (justify left)))(wire (pts (xy 35.56 171.45) (xy 30.480000000000004 171.45)) (stroke (width 0) (type default)))(global_label "HV_REF" (shape bidirectional) (at 30.480000000000004 171.45 0) (effects (font (size .8 .8)) (justify left)))(wire (pts (xy 81.28 153.67000000000002) (xy 86.36 153.67000000000002)) (stroke (width 0) (type default)))(global_label "GND" (shape bidirectional) (at 86.36 153.67000000000002 180) (effects (font (size .8 .8)) (justify right)))(wire (pts (xy 81.28 156.21) (xy 86.36 156.21)) (stroke (width 0) (type default)))(global_label "LO_OUTN" (shape bidirectional) (at 86.36 156.21 180) (effects (font (size .8 .8)) (justify right)))(wire (pts (xy 81.28 158.75) (xy 86.36 158.75)) (stroke (width 0) (type default)))(global_label "LO_OUTP" (shape bidirectional) (at 86.36 158.75 180) (effects (font (size .8 .8)) (justify right)))(wire (pts (xy 81.28 161.29) (xy 86.36 161.29)) (stroke (width 0) (type default)))(global_label "LOGIC_5V" (shape bidirectional) (at 86.36 161.29 180) (effects (font (size .8 .8)) (justify right)))(wire (pts (xy 81.28 163.83) (xy 86.36 163.83)) (stroke (width 0) (type default)))(global_label "LO_LDO" (shape bidirectional) (at 86.36 163.83 180) (effects (font (size .8 .8)) (justify right)))(wire (pts (xy 81.28 166.37) (xy 86.36 166.37)) (stroke (width 0) (type default)))(global_label "LO_DIAG" (shape bidirectional) (at 86.36 166.37 180) (effects (font (size .8 .8)) (justify right)))(wire (pts (xy 81.28 168.91) (xy 86.36 168.91)) (stroke (width 0) (type default)))(global_label "GND" (shape bidirectional) (at 86.36 168.91 180) (effects (font (size .8 .8)) (justify right)))(wire (pts (xy 81.28 171.45) (xy 86.36 171.45)) (stroke (width 0) (type default)))(global_label "LO_LDO" (shape bidirectional) (at 86.36 171.45 180) (effects (font (size .8 .8)) (justify right)))(wire (pts (xy 137.16000000000003 162.56) (xy 132.08 162.56)) (stroke (width 0) (type default)))(global_label "LO_DCDC" (shape bidirectional) (at 132.08 162.56 0) (effects (font (size .8 .8)) (justify left)))(wire (pts (xy 170.18 162.56) (xy 175.26000000000002 162.56)) (stroke (width 0) (type default)))(global_label "HV_REF" (shape bidirectional) (at 175.26000000000002 162.56 180) (effects (font (size .8 .8)) (justify right)))(wire (pts (xy 233.68 162.56) (xy 228.6 162.56)) (stroke (width 0) (type default)))(global_label "LO_DCDC" (shape bidirectional) (at 228.6 162.56 0) (effects (font (size .8 .8)) (justify left)))(wire (pts (xy 266.7 162.56) (xy 271.78 162.56)) (stroke (width 0) (type default)))(global_label "HV_REF" (shape bidirectional) (at 271.78 162.56 180) (effects (font (size .8 .8)) (justify right)))(wire (pts (xy 328.93 162.56) (xy 323.85 162.56)) (stroke (width 0) (type default)))(global_label "LO_HLDO" (shape bidirectional) (at 323.85 162.56 0) (effects (font (size .8 .8)) (justify left)))(wire (pts (xy 361.95 162.56) (xy 367.03 162.56)) (stroke (width 0) (type default)))(global_label "HV_REF" (shape bidirectional) (at 367.03 162.56 180) (effects (font (size .8 .8)) (justify right)))(wire (pts (xy 41.910000000000004 199.39000000000001) (xy 36.830000000000005 199.39000000000001)) (stroke (width 0) (type default)))(global_label "LO_HLDO" (shape bidirectional) (at 36.830000000000005 199.39000000000001 0) (effects (font (size .8 .8)) (justify left)))(wire (pts (xy 74.93 199.39000000000001) (xy 80.01 199.39000000000001)) (stroke (width 0) (type default)))(global_label "HV_REF" (shape bidirectional) (at 80.01 199.39000000000001 180) (effects (font (size .8 .8)) (justify right)))(wire (pts (xy 137.16000000000003 199.39000000000001) (xy 132.08 199.39000000000001)) (stroke (width 0) (type default)))(global_label "LO_LDO" (shape bidirectional) (at 132.08 199.39000000000001 0) (effects (font (size .8 .8)) (justify left)))(wire (pts (xy 170.18 199.39000000000001) (xy 175.26000000000002 199.39000000000001)) (stroke (width 0) (type default)))(global_label "GND" (shape bidirectional) (at 175.26000000000002 199.39000000000001 180) (effects (font (size .8 .8)) (justify right)))(wire (pts (xy 233.68 199.39000000000001) (xy 228.6 199.39000000000001)) (stroke (width 0) (type default)))(global_label "LOGIC_5V" (shape bidirectional) (at 228.6 199.39000000000001 0) (effects (font (size .8 .8)) (justify left)))(wire (pts (xy 266.7 199.39000000000001) (xy 271.78 199.39000000000001)) (stroke (width 0) (type default)))(global_label "GND" (shape bidirectional) (at 271.78 199.39000000000001 180) (effects (font (size .8 .8)) (justify right)))(wire (pts (xy 328.93 199.39000000000001) (xy 323.85 199.39000000000001)) (stroke (width 0) (type default)))(global_label "LOGIC_5V" (shape bidirectional) (at 323.85 199.39000000000001 0) (effects (font (size .8 .8)) (justify left)))(wire (pts (xy 361.95 199.39000000000001) (xy 367.03 199.39000000000001)) (stroke (width 0) (type default)))(global_label "GND" (shape bidirectional) (at 367.03 199.39000000000001 180) (effects (font (size .8 .8)) (justify right)))(wire (pts (xy 41.910000000000004 237.49) (xy 36.830000000000005 237.49)) (stroke (width 0) (type default)))(global_label "LO_INP" (shape bidirectional) (at 36.830000000000005 237.49 0) (effects (font (size .8 .8)) (justify left)))(wire (pts (xy 74.93 237.49) (xy 80.01 237.49)) (stroke (width 0) (type default)))(global_label "HV_REF" (shape bidirectional) (at 80.01 237.49 180) (effects (font (size .8 .8)) (justify right)))(wire (pts (xy 137.16000000000003 237.49) (xy 132.08 237.49)) (stroke (width 0) (type default)))(global_label "LO_INN" (shape bidirectional) (at 132.08 237.49 0) (effects (font (size .8 .8)) (justify left)))(wire (pts (xy 170.18 237.49) (xy 175.26000000000002 237.49)) (stroke (width 0) (type default)))(global_label "HV_REF" (shape bidirectional) (at 175.26000000000002 237.49 180) (effects (font (size .8 .8)) (justify right)))(wire (pts (xy 233.68 237.49) (xy 228.6 237.49)) (stroke (width 0) (type default)))(global_label "LO_INP" (shape bidirectional) (at 228.6 237.49 0) (effects (font (size .8 .8)) (justify left)))(wire (pts (xy 266.7 237.49) (xy 271.78 237.49)) (stroke (width 0) (type default)))(global_label "LO_INN" (shape bidirectional) (at 271.78 237.49 180) (effects (font (size .8 .8)) (justify right)))(wire (pts (xy 328.93 237.49) (xy 323.85 237.49)) (stroke (width 0) (type default)))(global_label "LO_DIAG" (shape bidirectional) (at 323.85 237.49 0) (effects (font (size .8 .8)) (justify left)))(wire (pts (xy 361.95 237.49) (xy 367.03 237.49)) (stroke (width 0) (type default)))(global_label "3V3" (shape bidirectional) (at 367.03 237.49 180) (effects (font (size .8 .8)) (justify right))))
